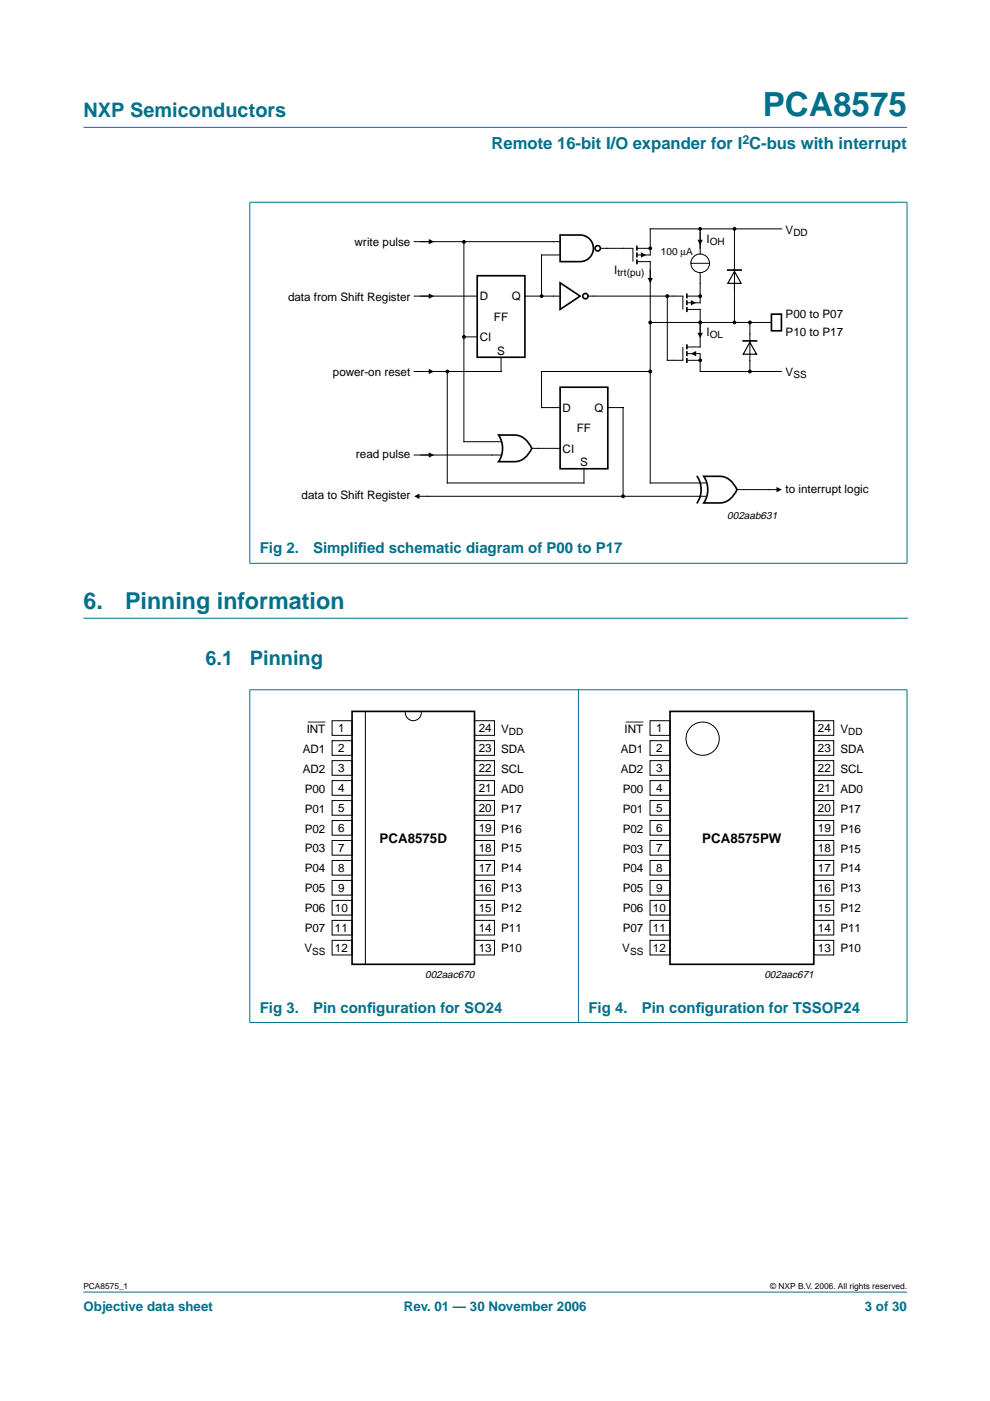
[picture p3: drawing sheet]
<svg xmlns="http://www.w3.org/2000/svg" width="210mm" height="297mm" viewBox="0 0 210 297" stroke-linecap="round" stroke-linejoin="round" font-family="sans-serif">
<g fill="#00708a" stroke="#00708a" stroke-width=".21">
<path d="M17.7 273.9h174.6z"/>
<path d="M17.7 27h174.6z"/>
<path d="M53 42.9v76.5z"/>
<path d="M192.3 42.9v76.5z"/>
<path d="M52.9 42.9h139.5z"/>
<path d="M52.9 119.4h139.5z"/>
</g>
<path d="M17.7 131.1h174.7" fill="none" stroke="#00708a" stroke-width=".21"/>
<circle cx="98.4" cy="51.3" r=".28" fill="#000" stroke="#000" stroke-width=".25"/>
<path d="M87.8 51.2h29.5M137.9 55.5v46.9" fill="none" stroke="#000" stroke-width=".21"/>
<path d="M101.2 58.5h10.1v17.2h-10.1z" fill="#fff" stroke="#000" stroke-width=".35"/>
<g fill="none" stroke="#000" stroke-width=".21">
<path d="M89.2 51.2h2.1M98.4 51.3v42.4h7.9M117.3 51.2h1.5M118.8 54.1h-4v8.7M127.3 52.6h6.9v2.9M135 52.6h2.9M135 55.5h2.9M137.9 57.2v2.2M146.5 55.8h3.9M148.5 57.8v6.4h-2.9M148.5 48.5v5.3M155.7 48.5v19.9"/>
<path d="M165.7 48.5h-27.8v5.6h-2.9M87.8 62.8h13.4M94.8 78.8v23.6M98.4 71.4h2.8M106.2 75.8v3h-18.4M111.3 62.8h7.5M124.7 62.8h20.1v2.8M137.9 68.4h26.7M141.5 62.8v13.6h3.3v-2.8M145.6 75h2.9v1.4M145.6 62.8h2.9M145.6 65.6h2.9v8h-2.9"/>
<path d="M145.6 76.4h2.9M148.5 76.4v2.4h17.2M159 68.4v10.4M104.3 96.5h2M112.8 95.1h1.4M90.6 105.2h59.2M137.9 102.4h11.9M156.3 103.8h1.4"/>
<circle cx="148.5" cy="55.8" r="1.98"/>
</g>
<g fill="none" stroke="#000" stroke-width=".35">
<path d="M118.8 60l4.2 2.8-4.2 2.8zM118.8 49.8h4.2a2.82 2.82 0 0 1 2.8 2.8 2.82 2.82 0 0 1-2.8 2.9h-4.2zM135 52.1v1M135 53.5v1.1M135 55v1M154.3 57.3h2.8M145.6 62.2v1.1M145.6 63.7v1M145.6 65.1v1.1M145.6 73v1.1M145.6 74.5v1M145.6 75.9v1.1"/>
<path d="M157.6 72.3h2.8M105.7 92.2h3.4a4.1 4.1 0 0 1 3.7 2.9 4.4 4.4 0 0 1-3.7 2.8h-3.4a5.1 5.1 0 0 0 0-5.7zM147.8 101a5.1 5.1 0 0 1 0 5.6M149.2 101h3.4a4.1 4.1 0 0 1 3.7 2.8 4.4 4.4 0 0 1-3.7 2.8h-3.4a5.1 5.1 0 0 0 0-5.6z"/>
<circle cx="126.7" cy="52.6" r=".56"/>
<circle cx="124.1" cy="62.8" r=".56"/>
</g>
<path d="M90.9 50.7l1.1 .5-1.1 .6zM135.9 53.5l1.1 .6-1.1 .5zM147.9 50.8h1.1l-.5 1.2zM90.9 62.2l1.1 .6-1.1 .5zM90.9 78.2l1.1 .6-1.1 .5zM137.3 58.9h1.1l-.5 1.2zM146.5 63.6l1.1 .6-1.1 .6zM146.5 75l1.1-.6v1.1zM147.9 70.6h1.1l-.5 1.1z" fill="#000"/>
<g fill="#000" stroke="#000" stroke-width=".25">
<circle cx="137.9" cy="52.6" r=".28"/>
<circle cx="148.5" cy="48.5" r=".28"/>
<circle cx="155.7" cy="48.5" r=".28"/>
<circle cx="94.8" cy="78.8" r=".28"/>
<circle cx="98.4" cy="71.4" r=".28"/>
<circle cx="114.8" cy="62.8" r=".28"/>
<circle cx="137.9" cy="68.4" r=".28"/>
<circle cx="141.5" cy="62.8" r=".28"/>
<circle cx="148.5" cy="62.8" r=".28"/>
<circle cx="148.5" cy="68.4" r=".28"/>
<circle cx="148.5" cy="76.4" r=".28"/>
<circle cx="155.7" cy="68.4" r=".28"/>
<circle cx="159" cy="78.8" r=".28"/>
<circle cx="159" cy="68.4" r=".28"/>
</g>
<path d="M155.7 57.5l1.4 2.6h-2.8zM159 72.6l1.4 2.5h-2.8z" fill="none" stroke="#000" stroke-width=".25"/>
<path d="M163.6 66.6h2.1v3.5h-2.1z" fill="#fff" stroke="#000" stroke-width=".35"/>
<path d="M114.8 78.8h23.1" fill="none" stroke="#000" stroke-width=".21"/>
<path d="M118.8 82.1h10.1v17.3h-10.1z" fill="#fff" stroke="#000" stroke-width=".35"/>
<g fill="none" stroke="#000" stroke-width=".21">
<path d="M114.8 78.8v7.6h4M87.8 96.5h16.5M114.2 95.1h4.6M123.8 99.4v3h-29M128.9 86.4h3.2v18.7M88.5 105.2h2.1M157.7 103.8h7.4M70.4 152.8h4.2v3.1h-4.2zM70.4 157h4.2v3.1h-4.2zM77.5 150.8v53.7M85.9 150.8a1.71 1.71 0 0 0 1.7 2 1.71 1.71 0 0 0 1.7-2M100.6 152.8h4.2v3.1h-4.2z"/>
<path d="M100.6 157h4.2v3.1h-4.2zM137.8 152.8h4.3v3.1h-4.3zM137.8 157h4.3v3.1h-4.3zM172.5 152.8h4.3v3.1h-4.3zM172.5 157h4.3v3.1h-4.3zM70.4 161.3h4.2v3.1h-4.2zM70.4 165.5h4.2v3.1h-4.2zM70.4 169.7h4.2v3.1h-4.2zM70.4 174h4.2v3.1h-4.2zM70.4 178.2h4.2v3.1h-4.2zM100.6 178.2h4.2v3.1h-4.2zM100.6 169.7h4.2v3.1h-4.2z"/>
<path d="M100.6 174h4.2v3.1h-4.2zM100.6 161.3h4.2v3.1h-4.2zM100.6 165.5h4.2v3.1h-4.2zM137.8 161.3h4.3v3.1h-4.3zM137.8 165.5h4.3v3.1h-4.3zM137.8 169.7h4.3v3.1h-4.3zM137.8 174h4.3v3.1h-4.3zM137.8 178.2h4.3v3.1h-4.3zM172.5 178.2h4.3v3.1h-4.3zM172.5 169.7h4.3v3.1h-4.3zM172.5 174h4.3v3.1h-4.3zM172.5 161.3h4.3v3.1h-4.3z"/>
<path d="M172.5 165.5h4.3v3.1h-4.3zM70.4 182.4h4.2v3.1h-4.2zM70.4 186.7h4.2v3.1h-4.2zM70.4 190.9h4.2v3.1h-4.2zM70.4 195.1h4.2v3.1h-4.2zM70.4 199.4h4.2v3.1h-4.2zM100.6 195.1h4.2v3.1h-4.2zM100.6 199.4h4.2v3.1h-4.2zM100.6 186.7h4.2v3.1h-4.2zM100.6 190.9h4.2v3.1h-4.2zM100.6 182.4h4.2v3.1h-4.2zM137.8 182.4h4.3v3.1h-4.3z"/>
<path d="M137.8 186.7h4.3v3.1h-4.3zM137.8 190.9h4.3v3.1h-4.3zM137.8 195.1h4.3v3.1h-4.3zM137.8 199.4h4.3v3.1h-4.3zM172.5 195.1h4.3v3.1h-4.3zM172.5 199.4h4.3v3.1h-4.3zM172.5 186.7h4.3v3.1h-4.3zM172.5 190.9h4.3v3.1h-4.3zM172.5 182.4h4.3v3.1h-4.3z"/>
<circle cx="149" cy="156.6" r="3.5"/>
</g>
<g fill="#000" stroke="#000" stroke-width=".25">
<circle cx="137.9" cy="78.8" r=".28"/>
<circle cx="132.1" cy="105.2" r=".28"/>
</g>
<path d="M90.9 95.9l1.1 .6-1.1 .5zM87.8 105.2l1.1-.5v1.1zM164.6 103.2l1.2 .6-1.2 .6z" fill="#000"/>
<g fill="#00708a" stroke="#00708a" stroke-width=".21">
<path d="M53 146.3v70.5z"/>
<path d="M122.6 146.2v70.6z"/>
<path d="M192.3 146.3v70.5z"/>
<path d="M52.9 146.2h139.5z"/>
<path d="M52.9 216.8h139.5z"/>
</g>
<path d="M74.6 150.8h26v53.7h-26zM142.1 150.8h30.4v53.7h-30.4z" fill="none" stroke="#000" stroke-width=".35"/>
<path d="M65.2 153.1h3.8M132.7 153.1h3.7" fill="none" stroke="#231f20" stroke-width=".21"/>
<text font-size="7.1" fill="#00708a" x="161.7" y="24.7">PCA8575</text>
<g font-size="4.9" fill="#00708a">
<text x="17.7" y="129.1">6.</text>
<text x="26.5" y="129.1">Pinning information</text>
</g>
<g font-size="4.2" fill="#00708a">
<text x="17.7" y="24.9">NXP Semiconductors</text>
<text x="43.6" y="141">6.1</text>
<text x="53" y="141">Pinning</text>
</g>
<text font-size="3.5" fill="#00708a" x="104.2" y="31.6">Remote 16-bit I/O expander for I C-bus with interrupt</text>
<g font-size="3.2" fill="#00708a">
<text x="55.1" y="117.3">Fig 2.</text>
<text x="66.4" y="117.3">Simplif</text>
<text x="75.9" y="117.3">ied schematic diagram of P00 to P17</text>
<text x="55.1" y="214.7">Fig 3.</text>
<text x="66.4" y="214.7">Pin conf</text>
<text x="77.8" y="214.7">iguration for SO24</text>
<text x="124.8" y="214.7">Fig 4.</text>
<text x="136.1" y="214.7">Pin conf</text>
<text x="147.5" y="214.7">iguration for TSSOP24</text>
</g>
<g font-size="2.8">
<text x="80.5" y="178.8">PCA8575D</text>
<text x="148.9" y="178.8">PCA8575PW</text>
</g>
<g font-size="2.8" fill="#00708a">
<text x="17.7" y="278">Objective data sheet</text>
<text x="85.6" y="278">Rev. 01 — 30 November 2006</text>
<text x="183.4" y="278">3 of 30</text>
</g>
<text font-size="2.6" fill="#00708a" x="157.4" y="30.5">2</text>
<g font-size="2.5">
<text x="75.2" y="52.2">write pulse</text>
<text x="149.8" y="51.5">I</text>
<text x="166.6" y="49.5">V</text>
<text x="130.2" y="58.1">I</text>
<text x="61.1" y="63.8">data from Shift Register</text>
<text x="101.7" y="63.7">D</text>
<text x="108.5" y="63.7">Q</text>
<text x="104.7" y="68">FF</text>
<text x="149.8" y="71.3">I</text>
<text x="166.6" y="67.5">P00 to P07</text>
<text x="166.6" y="71.2">P10 to P17</text>
<text x="101.7" y="72.4">CI</text>
<text x="105.4" y="75.2">S</text>
<text x="70.6" y="79.7">power-on reset</text>
<text x="166.6" y="79.7">V</text>
<text x="119.3" y="87.3">D</text>
<text x="126.1" y="87.3">Q</text>
<text x="122.3" y="91.6">FF</text>
<text x="75.5" y="97">read pulse</text>
<text x="119.3" y="96">CI</text>
<text x="123" y="98.8">S</text>
<text x="63.9" y="105.8">data to Shift Register</text>
<text x="166.6" y="104.5">to interrupt logic</text>
<text x="65" y="155.3">INT</text>
<text x="71.7" y="155.3">1</text>
<text x="101.5" y="155.3">24</text>
<text x="106.3" y="155.3">V</text>
<text x="132.4" y="155.4">INT</text>
<text x="139.1" y="155.3">1</text>
<text x="173.4" y="155.3">24</text>
<text x="178.2" y="155.3">V</text>
<text x="64.2" y="159.6">AD1</text>
<text x="71.7" y="159.5">2</text>
<text x="101.5" y="159.5">23</text>
<text x="106.3" y="159.6">SDA</text>
<text x="131.6" y="159.6">AD1</text>
<text x="139.1" y="159.5">2</text>
<text x="173.4" y="159.5">23</text>
<text x="178.2" y="159.6">SDA</text>
<text x="64.2" y="163.8">AD2</text>
<text x="71.7" y="163.7">3</text>
<text x="71.7" y="168">4</text>
<text x="101.5" y="163.7">22</text>
<text x="101.5" y="168">21</text>
<text x="106.3" y="163.8">SCL</text>
<text x="131.6" y="163.8">AD2</text>
<text x="139.1" y="163.7">3</text>
<text x="139.1" y="168">4</text>
<text x="173.4" y="163.7">22</text>
<text x="173.4" y="168">21</text>
<text x="178.2" y="163.8">SCL</text>
<text x="64.6" y="168">P00</text>
<text x="64.6" y="172.3">P01</text>
<text x="71.7" y="172.2">5</text>
<text x="101.5" y="172.2">20</text>
<text x="106.3" y="168">AD0</text>
<text x="106.3" y="172.3">P17</text>
<text x="132" y="168.1">P00</text>
<text x="132" y="172.3">P01</text>
<text x="139.1" y="172.2">5</text>
<text x="173.4" y="172.2">20</text>
<text x="178.2" y="168">AD0</text>
<text x="178.2" y="172.3">P17</text>
<text x="64.6" y="176.5">P02</text>
<text x="71.7" y="176.4">6</text>
<text x="101.5" y="176.4">19</text>
<text x="106.3" y="176.5">P16</text>
<text x="132" y="176.5">P02</text>
<text x="139.1" y="176.4">6</text>
<text x="173.4" y="176.4">19</text>
<text x="178.2" y="176.5">P16</text>
<text x="64.6" y="180.7">P03</text>
<text x="64.6" y="185">P04</text>
<text x="71.7" y="180.7">7</text>
<text x="71.7" y="184.9">8</text>
<text x="101.5" y="180.7">18</text>
<text x="101.5" y="184.9">17</text>
<text x="106.3" y="180.7">P15</text>
<text x="106.3" y="185">P14</text>
<text x="132" y="180.8">P03</text>
<text x="132" y="185">P04</text>
<text x="139.1" y="180.7">7</text>
<text x="139.1" y="184.9">8</text>
<text x="173.4" y="180.7">18</text>
<text x="173.4" y="184.9">17</text>
<text x="178.2" y="180.7">P15</text>
<text x="178.2" y="185">P14</text>
<text x="64.6" y="189.2">P05</text>
<text x="71.7" y="189.1">9</text>
<text x="101.5" y="189.1">16</text>
<text x="106.3" y="189.2">P13</text>
<text x="132" y="189.2">P05</text>
<text x="139.1" y="189.1">9</text>
<text x="173.4" y="189.1">16</text>
<text x="178.2" y="189.2">P13</text>
<text x="64.6" y="193.4">P06</text>
<text x="64.6" y="197.7">P07</text>
<text x="71" y="193.4">10</text>
<text x="71" y="197.6">11</text>
<text x="101.5" y="197.6">14</text>
<text x="101.5" y="193.4">15</text>
<text x="106.3" y="193.4">P12</text>
<text x="106.3" y="197.7">P11</text>
<text x="132" y="193.5">P06</text>
<text x="132" y="197.7">P07</text>
<text x="138.4" y="193.4">10</text>
<text x="138.4" y="197.6">11</text>
<text x="173.4" y="197.6">14</text>
<text x="173.4" y="193.4">15</text>
<text x="178.2" y="193.5">P12</text>
<text x="178.2" y="197.7">P11</text>
<text x="64.5" y="201.9">V</text>
<text x="71" y="201.8">12</text>
<text x="101.5" y="201.8">13</text>
<text x="106.3" y="201.9">P10</text>
<text x="131.9" y="201.9">V</text>
<text x="138.4" y="201.8">12</text>
<text x="173.4" y="201.8">13</text>
<text x="178.2" y="201.9">P10</text>
</g>
<g font-size="2.2">
<text x="154.2" y="110.1">002aab631</text>
<text x="90.1" y="207.3">002aac670</text>
<text x="162.1" y="207.3">002aac671</text>
</g>
<g font-size="2.1">
<text x="140.1" y="54">100 µA</text>
<text x="150.5" y="52">OH</text>
<text x="168.2" y="50">DD</text>
<text x="130.9" y="58.6">trt(pu)</text>
<text x="150.5" y="71.8">OL</text>
<text x="168.2" y="80.2">SS</text>
<text x="107.9" y="155.8">DD</text>
<text x="179.8" y="155.8">DD</text>
<text x="66.2" y="202.4">SS</text>
<text x="133.6" y="202.4">SS</text>
</g>
<g font-size="1.8">
<text x="17.7" y="273.4">PCA8575_1</text>
<text x="163.3" y="273.4">© NXP B.V. 2006. All rights reserved.</text>
</g>
</svg>
